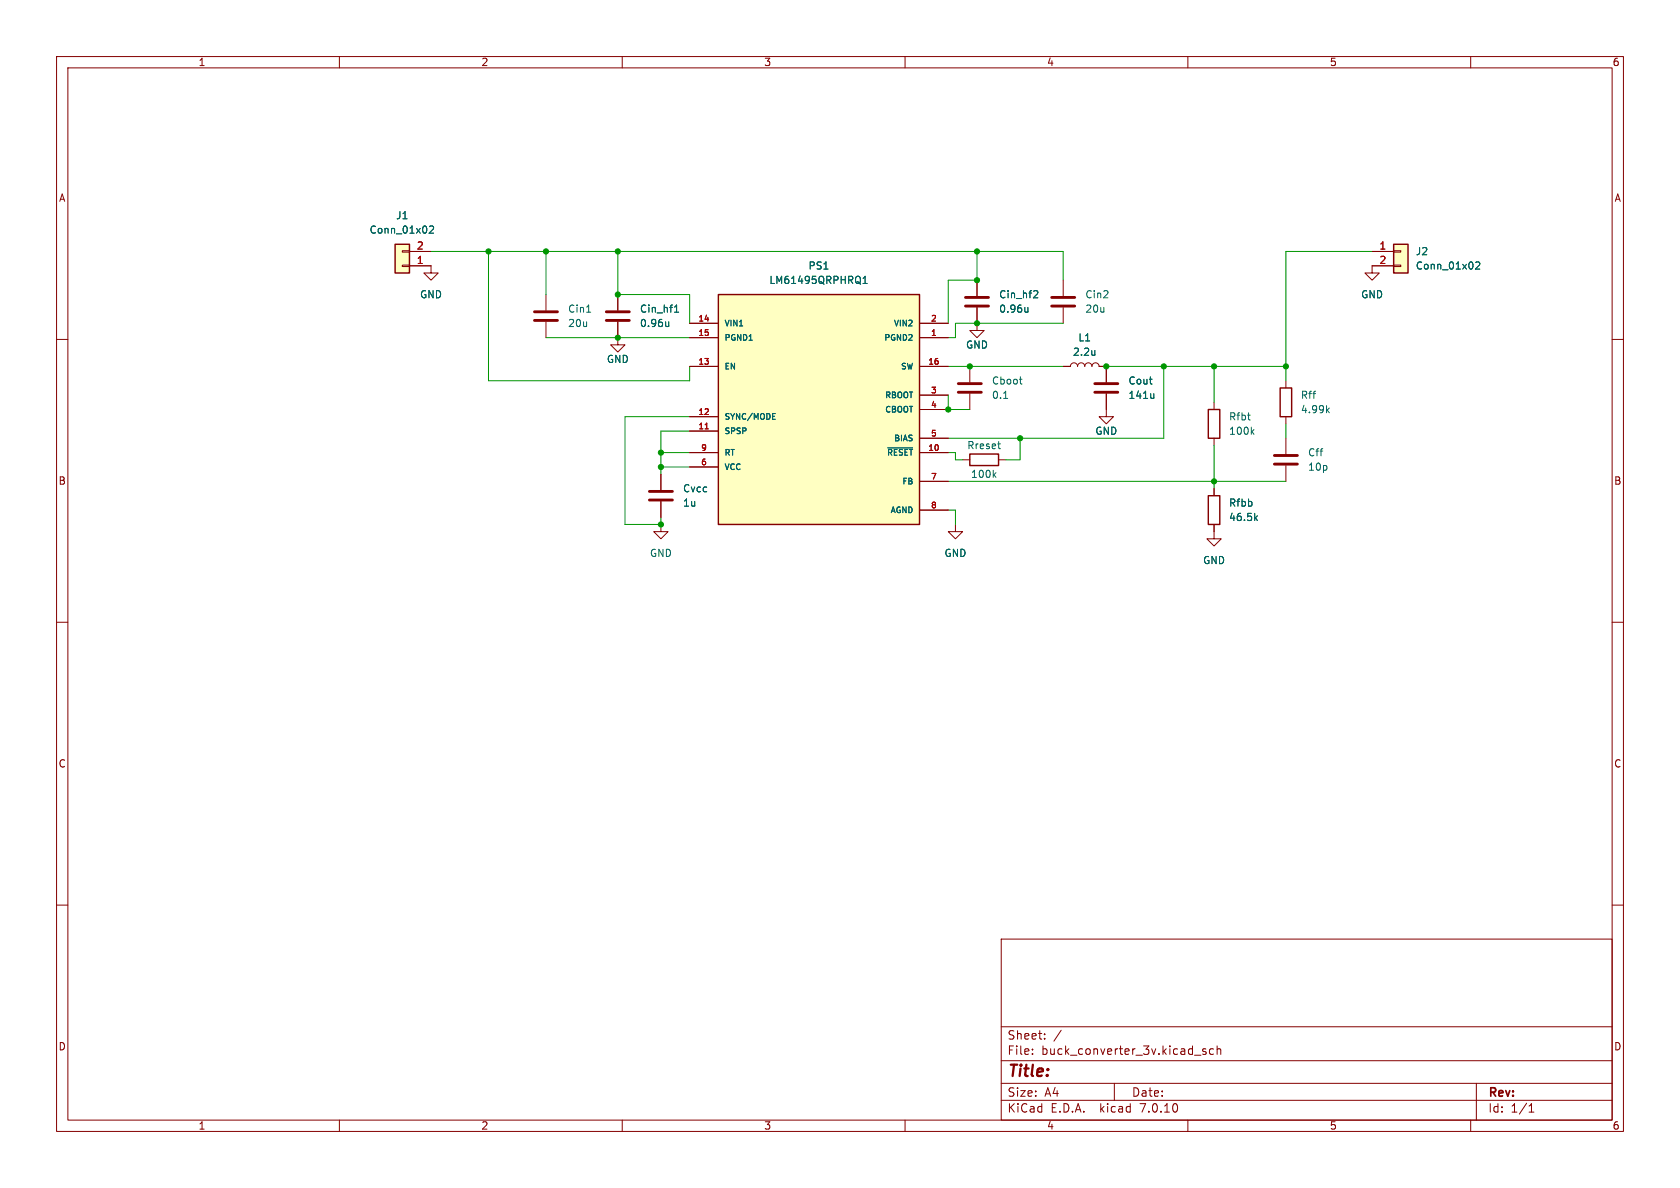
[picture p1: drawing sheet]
<svg xmlns="http://www.w3.org/2000/svg" width="297mm" height="210mm" viewBox="0 0 297 210" stroke-linecap="round" stroke-linejoin="round" font-family="sans-serif">
<g fill="none" stroke="#840000" stroke-width=".18">
<path d="M10 10h277v190h-277zM12 12h273v186h-273zM60 10v2M110 10v2M160 10v2M210 10v2M260 10v2M10 60h2M71.1 44.3h1.3v.3h-1.3zM71.1 46.9h1.3v.2h-1.3zM72.4 47h3.8v1.3h1.3l-1.3 1.2-1.3-1.2h1.3M72.4 44.5h3.8"/>
<path d="M96.5 52.1v2.8M96.5 56.9v2.8M109.2 56.9v4.1h1.3l-1.3 1.2-1.3-1.2h1.3M109.2 52.1v2.8M121.9 59.7h5.1M121.9 57.2h5.1M162.6 59.7h5M162.6 57.2h5M172.7 54.4v4h1.3l-1.3 1.3-1.3-1.3h1.3M172.7 49.5v2.8M188 49.5v2.8M188 54.4v2.8"/>
<path d="M242.6 44.5h3.8M246.4 46.9h1.2v.2h-1.2zM246.4 44.3h1.2v.3h-1.2zM246.4 47h-3.8v1.3h1.2l-1.2 1.2-1.3-1.2h1.3M285 60h2M121.9 76.2h5.1M121.9 73.7h5.1M121.9 64.8h5.1M162.6 64.8h5M162.6 69.9h5M162.6 72.4h5M162.6 77.5h5"/>
<path d="M171.4 64.8v2.8M171.4 69.6v2.8M188 64.8h1.2a.64 .64 0 0 1 .7-.7 .64 .64 0 0 1 .6 .7 .64 .64 0 0 1 .6-.7 .64 .64 0 0 1 .7 .7 .64 .64 0 0 1 .6-.7 .64 .64 0 0 1 .6 .7 .64 .64 0 0 1 .7-.7 .64 .64 0 0 1 .6 .7h1.3v2.8M195.6 69.6v4.1h1.2l-1.2 1.2-1.3-1.2h1.3M214.6 71.1v1.3M214.6 77.5v1.2M227.3 67.3v1.3M227.3 73.7v1.2M227.3 77.5v2.8M116.8 92.7v1.3h1.3l-1.3 1.3-1.2-1.3h1.2M116.8 83.8v2.8M116.8 88.6v2.8"/>
<path d="M121.9 80h5.1M121.9 82.6h5.1M162.6 80h5M162.6 85.1h5M162.6 90.2h5M168.9 92.7v1.3h1.3l-1.3 1.3-1.3-1.3h1.3M170.2 81.3h1.2M176.5 81.3h1.3M214.6 92.7v2.6h1.3l-1.3 1.2-1.2-1.2h1.2M214.6 86.4v1.2M227.3 82.3v2.8M10 110h2"/>
<path d="M285 110h2M10 160h2M285 160h2M177 166h108v32h-108zM60 198v2M110 198v2M160 198v2M177 194.5h108M177 191.5h108M177 187.5h108M177 181.5h108M182.5 186.3v.1"/>
<path d="M182.5 185.5v.1M184.7 183.6v.1M184.7 182.8v.1M187.6 182.1l-1.3 2M197 191.5v3M210 198v2M211.2 186.5h1.1M213.2 185.5l-.4-.1-.2 .2 .1 .2 .5 .2v.3h-.6M214.5 185.5l-.4-.1-.3 .3v.4l.2 .2h.5M215.2 185.5l.2-.1 .3 .1 .1 .9M215.2 184.9v1.5M260 198v2"/>
<path d="M261 191.5v6.5M270.3 196.6h.9M270.3 195.5l.4-.4v1.5"/>
</g>
<path d="M69.8 43.2h2.6v5.1h-2.6zM127 52.1h35.6v40.6h-35.6zM246.4 43.2h2.5v5.1h-2.5zM213.6 72.4h2v5.1h-2zM226.3 68.6h2v5.1h-2zM171.4 80.3h5.1v2h-5.1zM213.6 87.6h2v5.1h-2z" fill="none" stroke="#840000" stroke-width=".25"/>
<g fill="none" stroke="#006464" stroke-width=".18">
<path d="M75.9 40.1l.5-.2 .3 .4-.8 .9h.8M103.7 55.2h.7M118.2 56.9v.8M118.2 57.6l-.3 .1M119.2 55.2h.8M119.4 54.2l.2-.3v1.3M152.6 50.1h.7M152.6 49.2l.3-.4v1.3M181.7 54.3v.9M181.7 55.1l-.3 .1M182.9 51.4h.5l.1 .3-.8 .9h.8M260.9 46.4l.5-.1 .2 .4-.8 .9h.8"/>
<path d="M136.6 74.1h.5M136.6 73.1h.5M156.9 79.2h4.4M176.4 78.5h.5M176.6 79.3h.3M177.4 70.4h.8M180.2 67h.5M180.5 67.8l.2 .1M193.6 62v.8M193.6 62.7h-.1M204 69.6v.8M204 70.3l-.2 .1"/>
<path d="M220.5 73.4h.5M220.9 74.2h.1M221.3 76.3l.4 .5M221.7 75.9l-.5 .5M234.6 72.5l.4 .5M235 72.1l-.5 .5M175.7 83.9l.4 .5M176.1 83.6l-.5 .4M221.9 91.5l.4 .5M222.3 91.2l-.5 .5"/>
</g>
<g fill="none" stroke="#840000" stroke-width=".51">
<path d="M94.5 56.6h4.1M94.5 55.1h4.1M107.2 56.6h4.1M107.2 55.1h4.1M170.7 54.1h4.1M170.7 52.6h4.1M185.9 54.1h4.1M185.9 52.6h4.1M169.4 69.3h4.1M169.4 67.8h4.1M193.5 69.3h4.1M193.5 67.8h4.1"/>
<path d="M114.8 86.9h4.1M114.8 88.4h4.1M225.3 82h4.1M225.3 80.5h4.1"/>
</g>
<g fill="#ffffc2" stroke="#ffffc2" stroke-width=".18">
<path d="M127 52.1h35.6v40.6h-35.6z"/>
<path d="M69.8 43.2h2.6v5.1h-2.6z"/>
<path d="M246.4 43.2h2.5v5.1h-2.5z"/>
</g>
<path d="M124.7 75.8h.5" fill="none" stroke="#a90000" stroke-width=".18"/>
<g fill="none" stroke="#009600" stroke-width=".18">
<path d="M76.2 44.5h111.8v5M86.4 44.5v22.8h35.5v-2.5M96.5 59.7h25.4M96.5 44.5v7.6M109.2 44.5v7.6h12.7v5.1M172.7 44.5v5h-5.1v7.7M188 57.2h-19.1v2.5h-1.3M242.6 44.5h-15.3v22.8M121.9 76.2h-5.1v7.6M121.9 73.7h-11.4v19h6.3v-1.3M167.6 64.8h20.4M167.6 69.9v2.5h3.8"/>
<path d="M180.3 77.5v3.8h-2.5M195.6 64.8h31.7M205.7 64.8v12.7h-38.1M214.6 64.8v6.3M214.6 78.7v7.7M227.3 74.9v2.6M116.8 80h5.1M116.8 82.6h5.1M167.6 80h1.3v1.3h1.3M167.6 85.1h59.7M167.6 90.2h1.3v2.5"/>
</g>
<g fill="#009600" stroke="#009600" stroke-width=".18">
<circle cx="86.4" cy="44.5" r=".46"/>
<circle cx="96.5" cy="44.5" r=".46"/>
<circle cx="116.8" cy="80" r=".46"/>
<circle cx="116.8" cy="92.7" r=".46"/>
<circle cx="116.8" cy="82.6" r=".46"/>
<circle cx="109.2" cy="44.5" r=".46"/>
<circle cx="109.2" cy="59.7" r=".46"/>
<circle cx="109.2" cy="52.1" r=".46"/>
<circle cx="172.7" cy="57.2" r=".46"/>
<circle cx="167.6" cy="72.4" r=".46"/>
<circle cx="171.4" cy="64.8" r=".46"/>
<circle cx="180.3" cy="77.5" r=".46"/>
<circle cx="172.7" cy="44.5" r=".46"/>
<circle cx="172.7" cy="49.5" r=".46"/>
<circle cx="205.7" cy="64.8" r=".46"/>
<circle cx="195.6" cy="64.8" r=".46"/>
<circle cx="227.3" cy="64.8" r=".46"/>
<circle cx="214.6" cy="85.1" r=".46"/>
<circle cx="214.6" cy="64.8" r=".46"/>
</g>
<text font-size="2.8" fill="#840000" x="178" y="190.9">Title:</text>
<g font-size="2.1" fill="#840000">
<text x="178" y="184">Sheet:</text>
<text x="178" y="186.7">File:</text>
<text x="184.1" y="186.7">buck_converter_3v.kicad_sch</text>
<text x="178" y="196.9">KiCad</text>
<text x="178" y="194.1">Size:</text>
<text x="184.7" y="194.1">A4</text>
<text x="185.7" y="196.9">E.D.A.</text>
<text x="194.6" y="196.9">kicad</text>
<text x="200" y="194.1">Date:</text>
<text x="201.8" y="196.9">7.0.10</text>
<text x="263" y="194.3">Rev:</text>
<text x="263" y="196.9">Id:</text>
<text x="267.1" y="196.9">1/1</text>
</g>
<g font-size="1.8" fill="#840000">
<text x="35" y="11.9">1</text>
<text x="85" y="11.9">2</text>
<text x="135" y="11.9">3</text>
<text x="185" y="11.9">4</text>
<text x="235" y="11.9">5</text>
<text x="285" y="11.9">6</text>
<text x="10.3" y="35.9">A</text>
<text x="285.3" y="35.9">A</text>
<text x="10.3" y="85.9">B</text>
<text x="285.3" y="85.9">B</text>
<text x="10.3" y="135.9">C</text>
<text x="285.3" y="135.9">C</text>
<text x="10.3" y="185.9">D</text>
<text x="285.3" y="185.9">D</text>
<text x="35" y="199.9">1</text>
<text x="85" y="199.9">2</text>
<text x="135" y="199.9">3</text>
<text x="185" y="199.9">4</text>
<text x="235" y="199.9">5</text>
<text x="285" y="199.9">6</text>
</g>
<g font-size="1.8" fill="#006464">
<text x="65.2" y="41.5">Conn_01x02</text>
<text x="69.9" y="39">J1</text>
<text x="142.8" y="47.9">PS1</text>
<text x="250.2" y="45.3">J2</text>
<text x="250.2" y="47.9">Conn_01x02</text>
<text x="74.2" y="52.9">GND</text>
<text x="135.9" y="50.4">LM61495QRPHRQ1</text>
<text x="176.5" y="52.9">Cin_hf2</text>
<text x="191.8" y="52.9">Cin2</text>
<text x="240.5" y="52.9">GND</text>
<text x="100.3" y="55.5">Cin1</text>
<text x="100.3" y="58">20u</text>
<text x="113" y="58">0.96u</text>
<text x="113" y="55.5">Cin_hf1</text>
<text x="176.5" y="55.5">0.96u</text>
<text x="191.8" y="55.5">20u</text>
<text x="107.2" y="64.4">GND</text>
<text x="170.7" y="61.8">GND</text>
<text x="189.6" y="63.1">2.2u</text>
<text x="190.5" y="60.6">L1</text>
<text x="175.3" y="68.2">Cboot</text>
<text x="175.3" y="70.7">0.1</text>
<text x="199.4" y="68.2">Cout</text>
<text x="199.4" y="70.7">141u</text>
<text x="229.9" y="70.7">Rff</text>
<text x="193.5" y="77.1">GND</text>
<text x="217.2" y="74.5">Rfbt</text>
<text x="217.2" y="77.1">100k</text>
<text x="229.9" y="73.3">4.99k</text>
<text x="170.9" y="79.6">Rreset</text>
<text x="231.1" y="80.9">Cff</text>
<text x="231.1" y="83.4">10p</text>
<text x="120.7" y="89.8">1u</text>
<text x="120.7" y="87.2">Cvcc</text>
<text x="171.6" y="84.7">100k</text>
<text x="217.2" y="89.8">Rfbb</text>
<text x="217.2" y="92.3">46.5k</text>
<text x="114.8" y="98.7">GND</text>
<text x="166.9" y="98.7">GND</text>
<text x="212.6" y="99.9">GND</text>
</g>
<g font-size="1.8" fill="#a90000">
<text x="73.6" y="46.7">1</text>
<text x="73.6" y="44.2">2</text>
<text x="243.8" y="44.2">1</text>
<text x="243.8" y="46.7">2</text>
</g>
<g font-size="1.4" fill="#a90000">
<text x="123.4" y="56.9">14</text>
<text x="123.4" y="59.4">15</text>
<text x="164.5" y="59.4">1</text>
<text x="164.5" y="56.9">2</text>
<text x="123.4" y="64.5">13</text>
<text x="164" y="64.5">16</text>
<text x="164.5" y="69.6">3</text>
<text x="123.4" y="75.9">11</text>
<text x="123.4" y="73.4">12</text>
<text x="164.5" y="72.1">4</text>
<text x="164.5" y="77.2">5</text>
<text x="123.8" y="82.3">6</text>
<text x="123.8" y="79.8">9</text>
<text x="164" y="79.8">10</text>
<text x="164.5" y="84.8">7</text>
<text x="164.5" y="89.9">8</text>
</g>
<g font-size="1.4" fill="#006464">
<text x="128" y="57.9">VIN1</text>
<text x="157.9" y="57.9">VIN2</text>
<text x="128" y="65.5">EN</text>
<text x="128" y="60.4">PGND1</text>
<text x="156.2" y="60.4">PGND2</text>
<text x="159.2" y="65.5">SW</text>
<text x="156.4" y="70.6">RBOOT</text>
<text x="128" y="76.9">SPSP</text>
<text x="128" y="74.4">SYNC/MODE</text>
<text x="156.4" y="73.1">CBOOT</text>
<text x="128" y="83.3">VCC</text>
<text x="128" y="80.7">RT</text>
<text x="156.7" y="80.7">~{RESET}</text>
<text x="158" y="78.2">BIAS</text>
<text x="159.4" y="85.8">FB</text>
<text x="157.3" y="90.9">AGND</text>
</g>
</svg>
